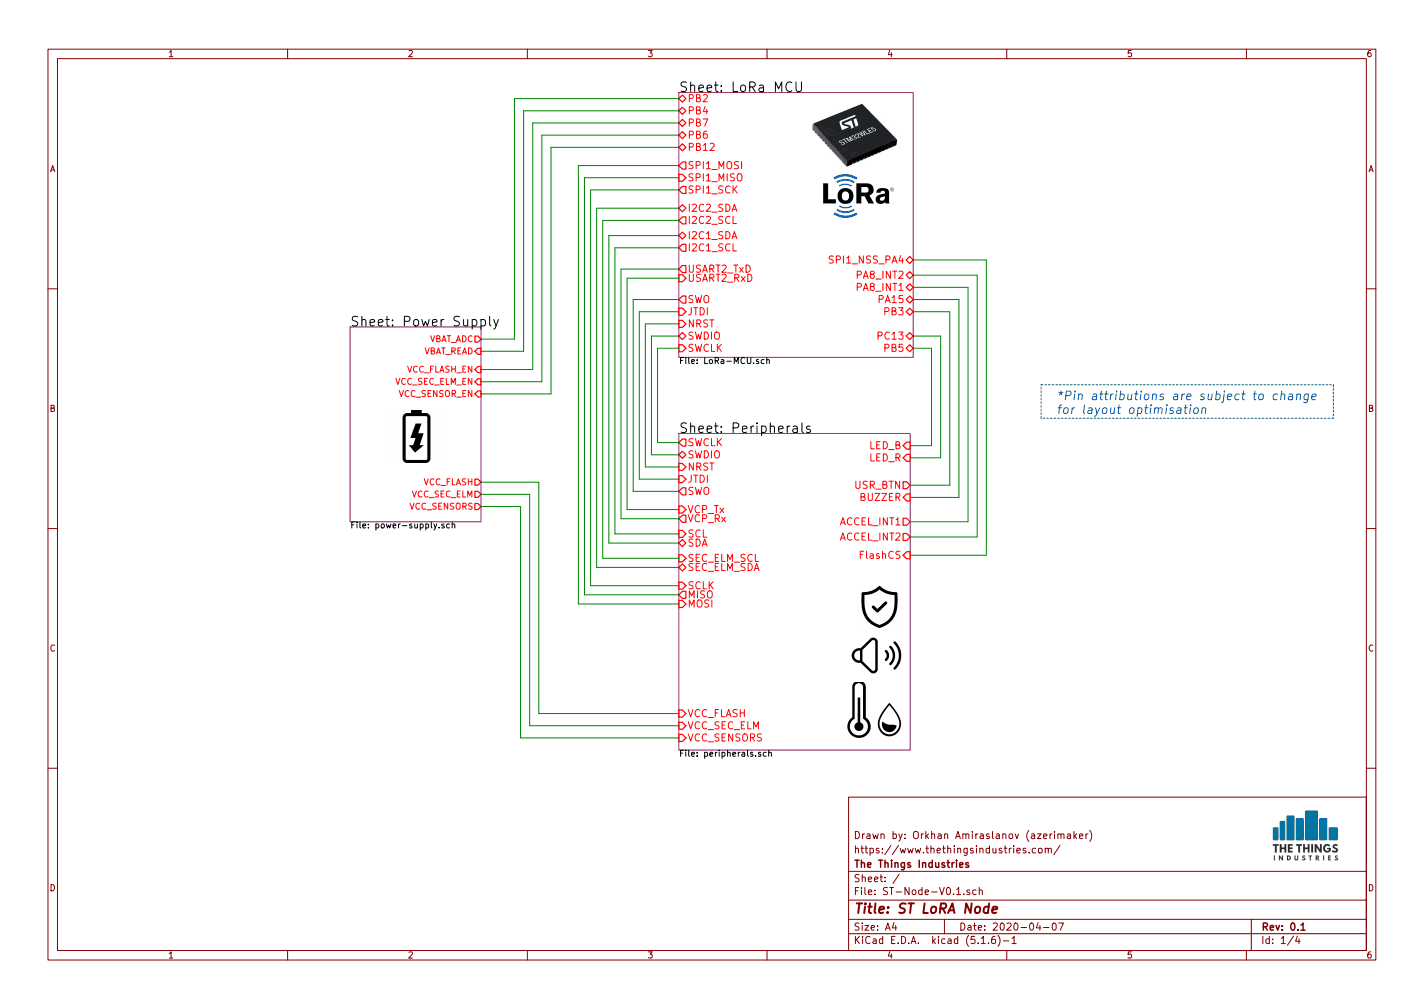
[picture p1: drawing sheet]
EESchema Schematic File Version 4
EELAYER 30 0
EELAYER END
$Descr A4 11693 8268
encoding utf-8
Sheet 1 4
Title "ST LoRA Node"
Date "2020-04-07"
Rev "0.1"
Comp "The Things Industries"
Comment1 "https://www.thethingsindustries.com/"
Comment2 "Drawn by: Orkhan Amiraslanov (azerimaker)"
Comment3 ""
Comment4 ""
$EndDescr
$Sheet
S 2875 2675 1075 1600
U 5E90D709
F0 "Power Supply" 79
F1 "power-supply.sch" 50
F2 "VBAT_READ" I R 3950 2875 50 
F3 "VBAT_ADC" O R 3950 2775 50 
F4 "VCC_SENSORS" O R 3950 4150 50 
F5 "VCC_FLASH" O R 3950 3950 50 
F6 "VCC_FLASH_EN" I R 3950 3025 50 
F7 "VCC_SEC_ELM" O R 3950 4050 50 
F8 "VCC_SENSOR_EN" I R 3950 3225 50 
F9 "VCC_SEC_ELM_EN" I R 3950 3125 50 
$EndSheet
$Sheet
S 5575 3550 1900 2600
U 5EB1DE63
F0 "Peripherals" 79
F1 "peripherals.sch" 50
F2 "VCC_SEC_ELM" I L 5575 5950 59 
F3 "VCC_FLASH" I L 5575 5850 59 
F4 "VCC_SENSORS" I L 5575 6050 59 
F5 "ACCEL_INT1" O R 7475 4275 59 
F6 "ACCEL_INT2" O R 7475 4400 59 
F7 "SDA" B L 5575 4450 59 
F8 "SCL" I L 5575 4375 59 
F9 "MOSI" I L 5575 4950 59 
F10 "SCLK" I L 5575 4800 59 
F11 "MISO" O L 5575 4875 59 
F12 "SEC_ELM_SCL" I L 5575 4575 59 
F13 "SEC_ELM_SDA" B L 5575 4650 59 
F14 "BUZZER" I R 7475 4075 59 
F15 "LED_R" I R 7475 3750 59 
F16 "LED_B" I R 7475 3650 59 
F17 "USR_BTN" O R 7475 3975 59 
F18 "NRST" I L 5575 3825 59 
F19 "JTDI" I L 5575 3925 59 
F20 "SWO" O L 5575 4025 59 
F21 "SWCLK" O L 5575 3625 59 
F22 "SWDIO" B L 5575 3725 59 
F23 "VCP_Rx" O L 5575 4250 59 
F24 "VCP_Tx" I L 5575 4175 59 
F25 "FlashCS" I R 7475 4550 59 
$EndSheet
Wire Wire Line
	5575 3625 5400 3625
Wire Wire Line
	5400 3625 5400 2850
Wire Wire Line
	5400 2850 5575 2850
Wire Wire Line
	5575 2750 5350 2750
Wire Wire Line
	5350 2750 5350 3725
Wire Wire Line
	5350 3725 5575 3725
Wire Wire Line
	5575 3825 5300 3825
Wire Wire Line
	5300 3825 5300 2650
Wire Wire Line
	5300 2650 5575 2650
Wire Wire Line
	5575 2550 5250 2550
Wire Wire Line
	5250 2550 5250 3925
Wire Wire Line
	5250 3925 5575 3925
Wire Wire Line
	5575 4025 5200 4025
Wire Wire Line
	5200 4025 5200 2450
Wire Wire Line
	5200 2450 5575 2450
Wire Wire Line
	5575 2275 5150 2275
Wire Wire Line
	5150 2275 5150 4175
Wire Wire Line
	5150 4175 5575 4175
Wire Wire Line
	5575 4250 5100 4250
Wire Wire Line
	5100 4250 5100 2200
Wire Wire Line
	5100 2200 5575 2200
Wire Wire Line
	5575 2025 5050 2025
Wire Wire Line
	5050 2025 5050 4375
Wire Wire Line
	5050 4375 5575 4375
Wire Wire Line
	5575 4450 5000 4450
Wire Wire Line
	5000 4450 5000 1925
Wire Wire Line
	5000 1925 5575 1925
Wire Wire Line
	5575 1800 4950 1800
Wire Wire Line
	4950 1800 4950 4575
Wire Wire Line
	4950 4575 5575 4575
Wire Wire Line
	5575 4650 4900 4650
Wire Wire Line
	4900 4650 4900 1700
Wire Wire Line
	4900 1700 5575 1700
Wire Wire Line
	5575 4800 4850 4800
Wire Wire Line
	4850 4800 4850 1550
Wire Wire Line
	4850 1550 5575 1550
Wire Wire Line
	5575 1450 4800 1450
Wire Wire Line
	4800 1450 4800 4875
Wire Wire Line
	4800 4875 5575 4875
Wire Wire Line
	5575 4950 4750 4950
Wire Wire Line
	4750 4950 4750 1350
Wire Wire Line
	4750 1350 5575 1350
Wire Wire Line
	7500 2850 7650 2850
Wire Wire Line
	7650 2850 7650 3650
Wire Wire Line
	7650 3650 7475 3650
Wire Wire Line
	7500 2750 7725 2750
Wire Wire Line
	7725 2750 7725 3750
Wire Wire Line
	7725 3750 7475 3750
Wire Wire Line
	3950 3950 4425 3950
Wire Wire Line
	4425 3950 4425 5850
Wire Wire Line
	4425 5850 5575 5850
Wire Wire Line
	5575 5950 4350 5950
Wire Wire Line
	4350 5950 4350 4050
Wire Wire Line
	4350 4050 3950 4050
Wire Wire Line
	3950 4150 4275 4150
Wire Wire Line
	4275 4150 4275 6050
Wire Wire Line
	4275 6050 5575 6050
Wire Wire Line
	3950 2775 4225 2775
Wire Wire Line
	4225 2775 4225 800 
Wire Wire Line
	4225 800  5575 800 
Wire Wire Line
	5575 900  4300 900 
Wire Wire Line
	4300 900  4300 2875
Wire Wire Line
	4300 2875 3950 2875
Wire Wire Line
	3950 3025 4375 3025
Wire Wire Line
	4375 3025 4375 1000
Wire Wire Line
	4375 1000 5575 1000
Wire Wire Line
	5575 1100 4450 1100
Wire Wire Line
	4450 1100 4450 3125
Wire Wire Line
	4450 3125 3950 3125
Wire Wire Line
	3950 3225 4525 3225
Wire Wire Line
	4525 3225 4525 1200
Wire Wire Line
	4525 1200 5575 1200
Wire Wire Line
	7500 2550 7800 2550
Wire Wire Line
	7800 2550 7800 3975
Wire Wire Line
	7800 3975 7475 3975
Wire Wire Line
	7500 2450 7875 2450
Wire Wire Line
	7875 2450 7875 4075
Wire Wire Line
	7875 4075 7475 4075
Wire Wire Line
	7500 2350 7950 2350
Wire Wire Line
	7950 2350 7950 4275
Wire Wire Line
	7950 4275 7475 4275
Wire Wire Line
	7500 2250 8025 2250
Wire Wire Line
	8025 2250 8025 4400
Wire Wire Line
	8025 4400 7475 4400
Wire Wire Line
	7500 2125 8100 2125
Wire Wire Line
	8100 2125 8100 4550
Wire Wire Line
	8100 4550 7475 4550
Text Notes 8675 3400 0    71   Italic 0
*Pin attributions are subject to change \nfor layout optimisation
Wire Notes Line
	10950 3150 10950 3425
Wire Notes Line
	10950 3425 8550 3425
Wire Notes Line
	8550 3425 8550 3150
Wire Notes Line
	8550 3150 10950 3150
$Sheet
S 5575 750  1925 2175
U 5EA70AC3
F0 "LoRa MCU" 79
F1 "LoRa-MCU.sch" 50
F2 "SWDIO" B L 5575 2750 59 
F3 "SWCLK" I L 5575 2850 59 
F4 "NRST" I L 5575 2650 59 
F5 "JTDI" I L 5575 2550 59 
F6 "SWO" O L 5575 2450 59 
F7 "USART2_TxD" O L 5575 2200 59 
F8 "USART2_RxD" I L 5575 2275 59 
F9 "PA4" B R 7500 2125 59 
F10 "PB12" B L 5575 1200 59 
F11 "PC13" B R 7500 2750 59 
F12 "I2C2_SDA" B L 5575 1700 59 
F13 "I2C2_SCL" O L 5575 1800 59 
F14 "I2C1_SDA" B L 5575 1925 59 
F15 "I2C1_SCL" O L 5575 2025 59 
F16 "SPI1_SCK" O L 5575 1550 59 
F17 "SPI1_MISO" I L 5575 1450 59 
F18 "SPI1_MOSI" O L 5575 1350 59 
F19 "PB7" B L 5575 1000 59 
F20 "PB6" B L 5575 1100 59 
F21 "PB5" B R 7500 2850 59 
F22 "PB4" B L 5575 900 59 
F23 "PB2" B L 5575 800 59 
F24 "PB3" B R 7500 2550 59 
F25 "PA15" B R 7500 2450 59 
F26 "PA8_INT2" B R 7500 2250 59 
F27 "PA8_INT1" B R 7500 2350 59 
$EndSheet
$EndSCHEMATC
